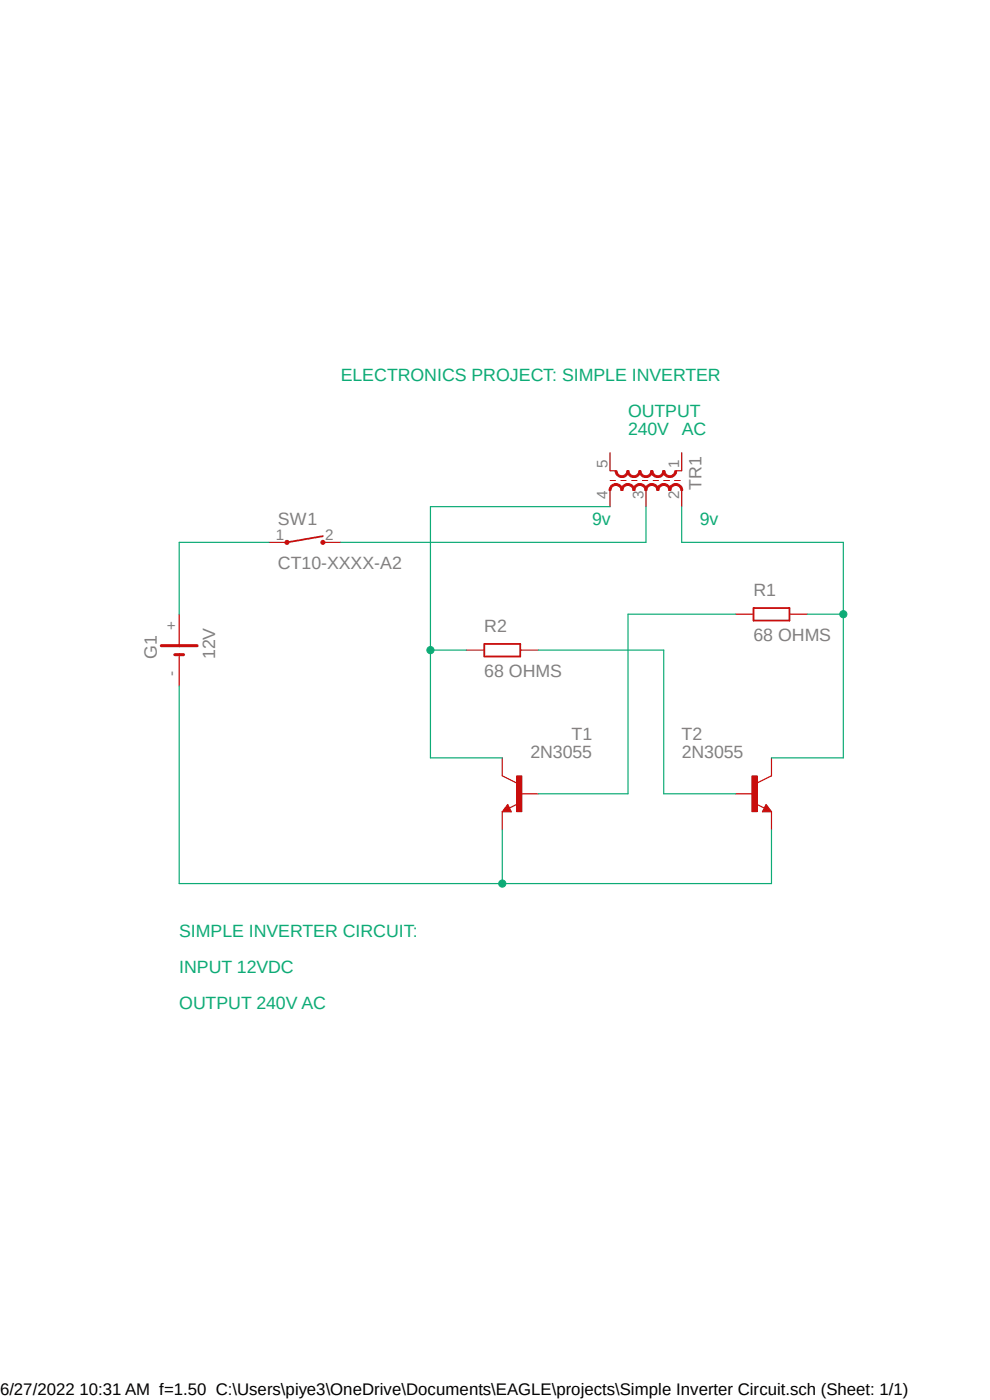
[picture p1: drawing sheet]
<?xml version="1.0" encoding="utf-8"?>
<!DOCTYPE eagle SYSTEM "eagle.dtd">
<eagle version="9.6.2">
<drawing>
<settings>
<setting alwaysvectorfont="no"/>
<setting verticaltext="up"/>
</settings>
<grid distance="0.1" unitdist="inch" unit="inch" style="lines" multiple="1" display="no" altdistance="0.01" altunitdist="inch" altunit="inch"/>
<schematic xreflabel="%F%N/%S.%C%R" xrefpart="/%S.%C%R">
<libraries>
<library name="battery">
<symbols>
<symbol name="1V2">
<wire x1="-0.635" y1="0.635" x2="-0.635" y2="0" width="0.4064" layer="94"/>
<wire x1="-2.54" y1="0" x2="-0.635" y2="0" width="0.1524" layer="94"/>
<wire x1="-0.635" y1="0" x2="-0.635" y2="-0.635" width="0.4064" layer="94"/>
<wire x1="0.635" y1="2.54" x2="0.635" y2="0" width="0.4064" layer="94"/>
<wire x1="0.635" y1="0" x2="2.54" y2="0" width="0.1524" layer="94"/>
<wire x1="0.635" y1="0" x2="0.635" y2="-2.54" width="0.4064" layer="94"/>
<text x="-1.27" y="3.175" size="1.778" layer="95">&gt;NAME</text>
<text x="-1.27" y="-5.08" size="1.778" layer="96">&gt;VALUE</text>
<pin name="+" x="5.08" y="0" visible="pad" length="short" direction="pas" rot="R180"/>
<pin name="-" x="-5.08" y="0" visible="pad" length="short" direction="pas"/>
</symbol>
</symbols>
<devicesets>
<deviceset name="CH291-1220LF" prefix="G">
<gates>
<gate name="G1" symbol="1V2" x="0" y="0"/>
</gates>
<devices>
<device name="" package="CH291-1220LF">
<connects>
<connect gate="G1" pin="+" pad="+"/>
<connect gate="G1" pin="-" pad="-"/>
</connects>
<package3dinstances>
<package3dinstance package3d_urn="urn:adsk.eagle:package:4617/1"/>
</package3dinstances>
<technologies>
<technology name="">
<attribute name="POPULARITY" value="1" constant="no"/>
</technology>
</technologies>
</device>
</devices>
</deviceset>
</devicesets>
</library>
<library name="switch-coto">
<symbols>
<symbol name="SWITCH-NO">
<wire x1="-2.54" y1="0" x2="2.54" y2="0.889" width="0.254" layer="94"/>
<circle x="-2.54" y="0" radius="0.2839" width="0" layer="94"/>
<circle x="2.54" y="0" radius="0.2839" width="0" layer="94"/>
<text x="-3.81" y="2.54" size="1.778" layer="95">&gt;NAME</text>
<text x="-3.81" y="-3.81" size="1.778" layer="96">&gt;VALUE</text>
<pin name="1" x="-5.08" y="0" visible="pad" length="short" direction="pas"/>
<pin name="2" x="5.08" y="0" visible="pad" length="short" direction="pas" rot="R180"/>
</symbol>
</symbols>
<devicesets>
<deviceset name="CT10-XXXX-" prefix="SW">
<gates>
<gate name="G$1" symbol="SWITCH-NO" x="0" y="0"/>
</gates>
<devices>
<device name="A2" package="CT10-XXXX-A2">
<connects>
<connect gate="G$1" pin="1" pad="1"/>
<connect gate="G$1" pin="2" pad="2"/>
</connects>
<package3dinstances>
<package3dinstance package3d_urn="urn:adsk.eagle:package:27090/1"/>
</package3dinstances>
<technologies>
<technology name="">
<attribute name="POPULARITY" value="2" constant="no"/>
</technology>
</technologies>
</device>
<device name="G1" package="CT10-XXXX-G1">
<connects>
<connect gate="G$1" pin="1" pad="1"/>
<connect gate="G$1" pin="2" pad="2"/>
</connects>
<package3dinstances>
<package3dinstance package3d_urn="urn:adsk.eagle:package:27089/1"/>
</package3dinstances>
<technologies>
<technology name="">
<attribute name="POPULARITY" value="0" constant="no"/>
</technology>
</technologies>
</device>
<device name="G4" package="CT10-XXXX-G4">
<connects>
<connect gate="G$1" pin="1" pad="1"/>
<connect gate="G$1" pin="2" pad="2"/>
</connects>
<package3dinstances>
<package3dinstance package3d_urn="urn:adsk.eagle:package:27091/1"/>
</package3dinstances>
<technologies>
<technology name="">
<attribute name="POPULARITY" value="0" constant="no"/>
</technology>
</technologies>
</device>
</devices>
</deviceset>
</devicesets>
</library>
<library name="inductor-neosid">
<symbols>
<symbol name="SM-T4-2">
<wire x1="-1.143" y1="-2.032" x2="-1.143" y2="-1.27" width="0.1016" layer="94"/>
<wire x1="-1.143" y1="-0.508" x2="-1.143" y2="0.254" width="0.1016" layer="94"/>
<wire x1="-1.143" y1="1.016" x2="-1.143" y2="1.778" width="0.1016" layer="94"/>
<wire x1="-1.143" y1="2.54" x2="-1.143" y2="3.356" width="0.1016" layer="94"/>
<wire x1="0.254" y1="5.08" x2="0.254" y2="3.3866" width="0.254" layer="94" curve="180" cap="flat"/>
<wire x1="0.254" y1="3.3866" x2="0.254" y2="1.6932" width="0.254" layer="94" curve="180" cap="flat"/>
<wire x1="0.254" y1="1.6934" x2="0.254" y2="0" width="0.254" layer="94" curve="180" cap="flat"/>
<wire x1="0.254" y1="0" x2="0.254" y2="-1.6934" width="0.254" layer="94" curve="180" cap="flat"/>
<wire x1="0.254" y1="-1.6934" x2="0.254" y2="-3.3866" width="0.254" layer="94" curve="180" cap="flat"/>
<wire x1="0.254" y1="-3.3866" x2="0.254" y2="-5.08" width="0.254" layer="94" curve="180" cap="flat"/>
<wire x1="-1.143" y1="-3.556" x2="-1.143" y2="-2.794" width="0.1016" layer="94"/>
<wire x1="-1.143" y1="-5.08" x2="-1.143" y2="-4.318" width="0.1016" layer="94"/>
<wire x1="-2.54" y1="-2.54" x2="-2.54" y2="-0.8466" width="0.254" layer="94" curve="180" cap="flat"/>
<wire x1="-2.54" y1="-0.8466" x2="-2.54" y2="0.8466" width="0.254" layer="94" curve="180" cap="flat"/>
<wire x1="-2.54" y1="0.8466" x2="-2.54" y2="2.54" width="0.254" layer="94" curve="180" cap="flat"/>
<wire x1="-2.54" y1="2.54" x2="-2.54" y2="4.2334" width="0.254" layer="94" curve="180" cap="flat"/>
<wire x1="-2.54" y1="-4.2334" x2="-2.54" y2="-2.54" width="0.254" layer="94" curve="180" cap="flat"/>
<wire x1="-2.54" y1="5.08" x2="-2.54" y2="4.318" width="0.1524" layer="94"/>
<wire x1="-2.54" y1="-4.318" x2="-2.54" y2="-5.08" width="0.1524" layer="94"/>
<wire x1="-1.143" y1="4.064" x2="-1.143" y2="4.88" width="0.1016" layer="94"/>
<text x="-4.572" y="6.096" size="1.778" layer="95">&gt;NAME</text>
<text x="-4.572" y="-7.874" size="1.778" layer="96">&gt;VALUE</text>
<pin name="2" x="2.54" y="5.08" visible="pad" length="short" direction="pas" swaplevel="2" rot="R180"/>
<pin name="4" x="2.54" y="-5.08" visible="pad" length="short" direction="pas" swaplevel="2" rot="R180"/>
<pin name="1" x="-5.08" y="5.08" visible="pad" length="short" direction="pas" swaplevel="1"/>
<pin name="5" x="-5.08" y="-5.08" visible="pad" length="short" direction="pas" swaplevel="1"/>
<pin name="3" x="2.54" y="0" visible="pad" length="short" direction="pas" swaplevel="2" rot="R180"/>
</symbol>
</symbols>
<devicesets>
<deviceset name="SM-T4-2T" prefix="TR" uservalue="yes">
<gates>
<gate name="G$1" symbol="SM-T4-2" x="0" y="0"/>
</gates>
<devices>
<device name="" package="SM-T4">
<connects>
<connect gate="G$1" pin="1" pad="1"/>
<connect gate="G$1" pin="2" pad="2"/>
<connect gate="G$1" pin="3" pad="3"/>
<connect gate="G$1" pin="4" pad="4"/>
<connect gate="G$1" pin="5" pad="5"/>
</connects>
<package3dinstances>
<package3dinstance package3d_urn="urn:adsk.eagle:package:14702/1"/>
</package3dinstances>
<technologies>
<technology name="">
<attribute name="MF" value="" constant="no"/>
<attribute name="MPN" value="" constant="no"/>
<attribute name="OC_FARNELL" value="unknown" constant="no"/>
<attribute name="OC_NEWARK" value="unknown" constant="no"/>
<attribute name="POPULARITY" value="1" constant="no"/>
</technology>
</technologies>
</device>
</devices>
</deviceset>
</devicesets>
</library>
<library name="transistor">
<symbols>
<symbol name="NPN">
<wire x1="2.54" y1="2.54" x2="0.508" y2="1.524" width="0.1524" layer="94"/>
<wire x1="1.778" y1="-1.524" x2="2.54" y2="-2.54" width="0.1524" layer="94"/>
<wire x1="2.54" y1="-2.54" x2="1.27" y2="-2.54" width="0.1524" layer="94"/>
<wire x1="1.27" y1="-2.54" x2="1.778" y2="-1.524" width="0.1524" layer="94"/>
<wire x1="1.54" y1="-2.04" x2="0.308" y2="-1.424" width="0.1524" layer="94"/>
<wire x1="1.524" y1="-2.413" x2="2.286" y2="-2.413" width="0.254" layer="94"/>
<wire x1="2.286" y1="-2.413" x2="1.778" y2="-1.778" width="0.254" layer="94"/>
<wire x1="1.778" y1="-1.778" x2="1.524" y2="-2.286" width="0.254" layer="94"/>
<wire x1="1.524" y1="-2.286" x2="1.905" y2="-2.286" width="0.254" layer="94"/>
<wire x1="1.905" y1="-2.286" x2="1.778" y2="-2.032" width="0.254" layer="94"/>
<text x="-10.16" y="7.62" size="1.778" layer="95">&gt;NAME</text>
<text x="-10.16" y="5.08" size="1.778" layer="96">&gt;VALUE</text>
<rectangle x1="-0.254" y1="-2.54" x2="0.508" y2="2.54" layer="94"/>
<pin name="B" x="-2.54" y="0" visible="off" length="short" direction="pas" swaplevel="1"/>
<pin name="E" x="2.54" y="-5.08" visible="off" length="short" direction="pas" swaplevel="3" rot="R90"/>
<pin name="C" x="2.54" y="5.08" visible="off" length="short" direction="pas" swaplevel="2" rot="R270"/>
</symbol>
</symbols>
<devicesets>
<deviceset name="2N3055" prefix="T">
<gates>
<gate name="A" symbol="NPN" x="0" y="0"/>
</gates>
<devices>
<device name="" package="TO3">
<connects>
<connect gate="A" pin="B" pad="B"/>
<connect gate="A" pin="C" pad="C C/" route="any"/>
<connect gate="A" pin="E" pad="E"/>
</connects>
<package3dinstances>
<package3dinstance package3d_urn="urn:adsk.eagle:package:29899/2"/>
</package3dinstances>
<technologies>
<technology name="">
<attribute name="POPULARITY" value="5" constant="no"/>
</technology>
</technologies>
</device>
</devices>
</deviceset>
</devicesets>
</library>
<library name="ngspice-simulation">
<symbols>
<symbol name="R">
<wire x1="-2.54" y1="-0.889" x2="2.54" y2="-0.889" width="0.254" layer="94"/>
<wire x1="2.54" y1="0.889" x2="-2.54" y2="0.889" width="0.254" layer="94"/>
<wire x1="2.54" y1="-0.889" x2="2.54" y2="0.889" width="0.254" layer="94"/>
<wire x1="-2.54" y1="-0.889" x2="-2.54" y2="0.889" width="0.254" layer="94"/>
<pin name="1" x="-5.08" y="0" visible="off" length="short" direction="pas" swaplevel="1"/>
<pin name="2" x="5.08" y="0" visible="off" length="short" direction="pas" swaplevel="1" rot="R180"/>
<text x="-2.54" y="2.54" size="1.778" layer="95">&gt;NAME</text>
<text x="-2.54" y="-6.35" size="1.778" layer="97">&gt;SPICEMODEL</text>
<text x="-2.54" y="-3.81" size="1.778" layer="96">&gt;VALUE</text>
<text x="-2.54" y="-8.89" size="1.778" layer="97">&gt;SPICEEXTRA</text>
</symbol>
</symbols>
<devicesets>
<deviceset name="R" prefix="R" uservalue="yes">
<gates>
<gate name="G$1" symbol="R" x="0" y="0"/>
</gates>
<devices>
<device name="">
<technologies>
<technology name="">
<attribute name="_EXTERNAL_" value="" constant="no"/>
</technology>
</technologies>
</device>
</devices>
<spice>
<pinmapping spiceprefix="R">
<pinmap gate="G$1" pin="1" pinorder="1"/>
<pinmap gate="G$1" pin="2" pinorder="2"/>
</pinmapping>
</spice>
</deviceset>
</devicesets>
</library>
</libraries>
<attributes>
</attributes>
<variantdefs>
</variantdefs>
<classes>
<class number="0" name="default" width="0" drill="0">
</class>
</classes>
<parts>
<part name="G1" library="battery" deviceset="CH291-1220LF" device="" package3d_urn="urn:adsk.eagle:package:4617/1" value="12V"/>
<part name="SW1" library="switch-coto" deviceset="CT10-XXXX-" device="A2" package3d_urn="urn:adsk.eagle:package:27090/1"/>
<part name="TR1" library="inductor-neosid" deviceset="SM-T4-2T" device="" package3d_urn="urn:adsk.eagle:package:14702/1"/>
<part name="T1" library="transistor" deviceset="2N3055" device="" package3d_urn="urn:adsk.eagle:package:29899/2"/>
<part name="T2" library="transistor" deviceset="2N3055" device="" package3d_urn="urn:adsk.eagle:package:29899/2"/>
<part name="R1" library="ngspice-simulation" deviceset="R" device="" value="68 OHMS"/>
<part name="R2" library="ngspice-simulation" deviceset="R" device="" value="68 OHMS"/>
</parts>
<sheets>
<sheet>
<plain>
<text x="58.42" y="81.28" size="1.778" layer="91">9v</text>
<text x="73.66" y="81.28" size="1.778" layer="91">9v</text>
<text x="63.5" y="93.98" size="1.778" layer="91">240V</text>
<text x="0" y="22.86" size="1.778" layer="91">SIMPLE INVERTER CIRCUIT:</text>
<text x="0" y="17.78" size="1.778" layer="91">INPUT 12VDC</text>
<text x="0" y="12.7" size="1.778" layer="91">OUTPUT 240V AC</text>
<text x="63.5" y="96.52" size="1.778" layer="91">OUTPUT</text>
<text x="71.12" y="93.98" size="1.778" layer="91">AC</text>
<text x="22.86" y="101.6" size="1.778" layer="91">ELECTRONICS PROJECT: SIMPLE INVERTER</text>
</plain>
<instances>
<instance part="G1" gate="G1" x="0" y="63.5" smashed="yes" rot="R90">
<attribute name="NAME" x="-3.175" y="62.23" size="1.778" layer="95" rot="R90"/>
<attribute name="VALUE" x="5.08" y="62.23" size="1.778" layer="96" rot="R90"/>
</instance>
<instance part="SW1" gate="G$1" x="17.78" y="78.74" smashed="yes">
<attribute name="NAME" x="13.97" y="81.28" size="1.778" layer="95"/>
<attribute name="VALUE" x="13.97" y="74.93" size="1.778" layer="96"/>
</instance>
<instance part="TR1" gate="G$1" x="66.04" y="86.36" smashed="yes" rot="R270">
<attribute name="NAME" x="72.136" y="90.932" size="1.778" layer="95" rot="R270"/>
<attribute name="VALUE" x="58.166" y="90.932" size="1.778" layer="96" rot="R270"/>
</instance>
<instance part="T1" gate="A" x="48.26" y="43.18" smashed="yes" rot="MR0">
<attribute name="NAME" x="58.42" y="50.8" size="1.778" layer="95" rot="MR0"/>
<attribute name="VALUE" x="58.42" y="48.26" size="1.778" layer="96" rot="MR0"/>
</instance>
<instance part="T2" gate="A" x="81.28" y="43.18" smashed="yes">
<attribute name="NAME" x="71.12" y="50.8" size="1.778" layer="95"/>
<attribute name="VALUE" x="71.12" y="48.26" size="1.778" layer="96"/>
</instance>
<instance part="R1" gate="G$1" x="83.82" y="68.58" smashed="yes">
<attribute name="NAME" x="81.28" y="71.12" size="1.778" layer="95"/>
<attribute name="VALUE" x="81.28" y="64.77" size="1.778" layer="96"/>
</instance>
<instance part="R2" gate="G$1" x="45.72" y="63.5" smashed="yes">
<attribute name="NAME" x="43.18" y="66.04" size="1.778" layer="95"/>
<attribute name="VALUE" x="43.18" y="59.69" size="1.778" layer="96"/>
</instance>
</instances>
<busses>
</busses>
<nets>
<net name="N$1" class="0">
<segment>
<pinref part="G1" gate="G1" pin="+"/>
<pinref part="SW1" gate="G$1" pin="1"/>
<wire x1="0" y1="68.58" x2="0" y2="78.74" width="0.1524" layer="91"/>
<wire x1="0" y1="78.74" x2="12.7" y2="78.74" width="0.1524" layer="91"/>
</segment>
</net>
<net name="N$2" class="0">
<segment>
<pinref part="G1" gate="G1" pin="-"/>
<wire x1="0" y1="58.42" x2="0" y2="30.48" width="0.1524" layer="91"/>
<wire x1="0" y1="30.48" x2="45.72" y2="30.48" width="0.1524" layer="91"/>
<pinref part="T1" gate="A" pin="E"/>
<wire x1="45.72" y1="30.48" x2="45.72" y2="38.1" width="0.1524" layer="91"/>
<pinref part="T2" gate="A" pin="E"/>
<wire x1="45.72" y1="30.48" x2="83.82" y2="30.48" width="0.1524" layer="91"/>
<wire x1="83.82" y1="30.48" x2="83.82" y2="38.1" width="0.1524" layer="91"/>
<junction x="45.72" y="30.48"/>
</segment>
</net>
<net name="N$3" class="0">
<segment>
<pinref part="T1" gate="A" pin="B"/>
<wire x1="50.8" y1="43.18" x2="63.5" y2="43.18" width="0.1524" layer="91"/>
<wire x1="63.5" y1="43.18" x2="63.5" y2="68.58" width="0.1524" layer="91"/>
<pinref part="R1" gate="G$1" pin="1"/>
<wire x1="63.5" y1="68.58" x2="78.74" y2="68.58" width="0.1524" layer="91"/>
</segment>
</net>
<net name="N$4" class="0">
<segment>
<pinref part="T2" gate="A" pin="C"/>
<wire x1="83.82" y1="48.26" x2="93.98" y2="48.26" width="0.1524" layer="91"/>
<wire x1="93.98" y1="48.26" x2="93.98" y2="68.58" width="0.1524" layer="91"/>
<pinref part="R1" gate="G$1" pin="2"/>
<wire x1="93.98" y1="68.58" x2="88.9" y2="68.58" width="0.1524" layer="91"/>
<pinref part="TR1" gate="G$1" pin="2"/>
<wire x1="71.12" y1="83.82" x2="71.12" y2="78.74" width="0.1524" layer="91"/>
<wire x1="71.12" y1="78.74" x2="93.98" y2="78.74" width="0.1524" layer="91"/>
<wire x1="93.98" y1="78.74" x2="93.98" y2="68.58" width="0.1524" layer="91"/>
<junction x="93.98" y="68.58"/>
</segment>
</net>
<net name="N$6" class="0">
<segment>
<pinref part="T2" gate="A" pin="B"/>
<wire x1="78.74" y1="43.18" x2="68.58" y2="43.18" width="0.1524" layer="91"/>
<wire x1="68.58" y1="43.18" x2="68.58" y2="63.5" width="0.1524" layer="91"/>
<pinref part="R2" gate="G$1" pin="2"/>
<wire x1="68.58" y1="63.5" x2="50.8" y2="63.5" width="0.1524" layer="91"/>
</segment>
</net>
<net name="N$5" class="0">
<segment>
<pinref part="SW1" gate="G$1" pin="2"/>
<wire x1="22.86" y1="78.74" x2="66.04" y2="78.74" width="0.1524" layer="91"/>
<pinref part="TR1" gate="G$1" pin="3"/>
<wire x1="66.04" y1="78.74" x2="66.04" y2="83.82" width="0.1524" layer="91"/>
</segment>
</net>
<net name="N$7" class="0">
<segment>
<pinref part="TR1" gate="G$1" pin="4"/>
<wire x1="60.96" y1="83.82" x2="35.56" y2="83.82" width="0.1524" layer="91"/>
<wire x1="35.56" y1="83.82" x2="35.56" y2="63.5" width="0.1524" layer="91"/>
<pinref part="R2" gate="G$1" pin="1"/>
<wire x1="35.56" y1="63.5" x2="40.64" y2="63.5" width="0.1524" layer="91"/>
<pinref part="T1" gate="A" pin="C"/>
<wire x1="35.56" y1="63.5" x2="35.56" y2="48.26" width="0.1524" layer="91"/>
<wire x1="35.56" y1="48.26" x2="45.72" y2="48.26" width="0.1524" layer="91"/>
<junction x="35.56" y="63.5"/>
</segment>
</net>
</nets>
</sheet>
</sheets>
</schematic>
</drawing>
<compatibility>
<note version="8.2" severity="warning">
Since Version 8.2, EAGLE supports online libraries. The ids
of those online libraries will not be understood (or retained)
with this version.
</note>
<note version="8.3" severity="warning">
Since Version 8.3, EAGLE supports URNs for individual library
assets (packages, symbols, and devices). The URNs of those assets
will not be understood (or retained) with this version.
</note>
<note version="8.3" severity="warning">
Since Version 8.3, EAGLE supports the association of 3D packages
with devices in libraries, schematics, and board files. Those 3D
packages will not be understood (or retained) with this version.
</note>
<note version="8.4" severity="warning">
Since Version 8.4, EAGLE supports properties for SPICE simulation. 
Probes in schematics and SPICE mapping objects found in parts and library devices
will not be understood with this version. Update EAGLE to the latest version
for full support of SPICE simulation. 
</note>
</compatibility>
</eagle>
